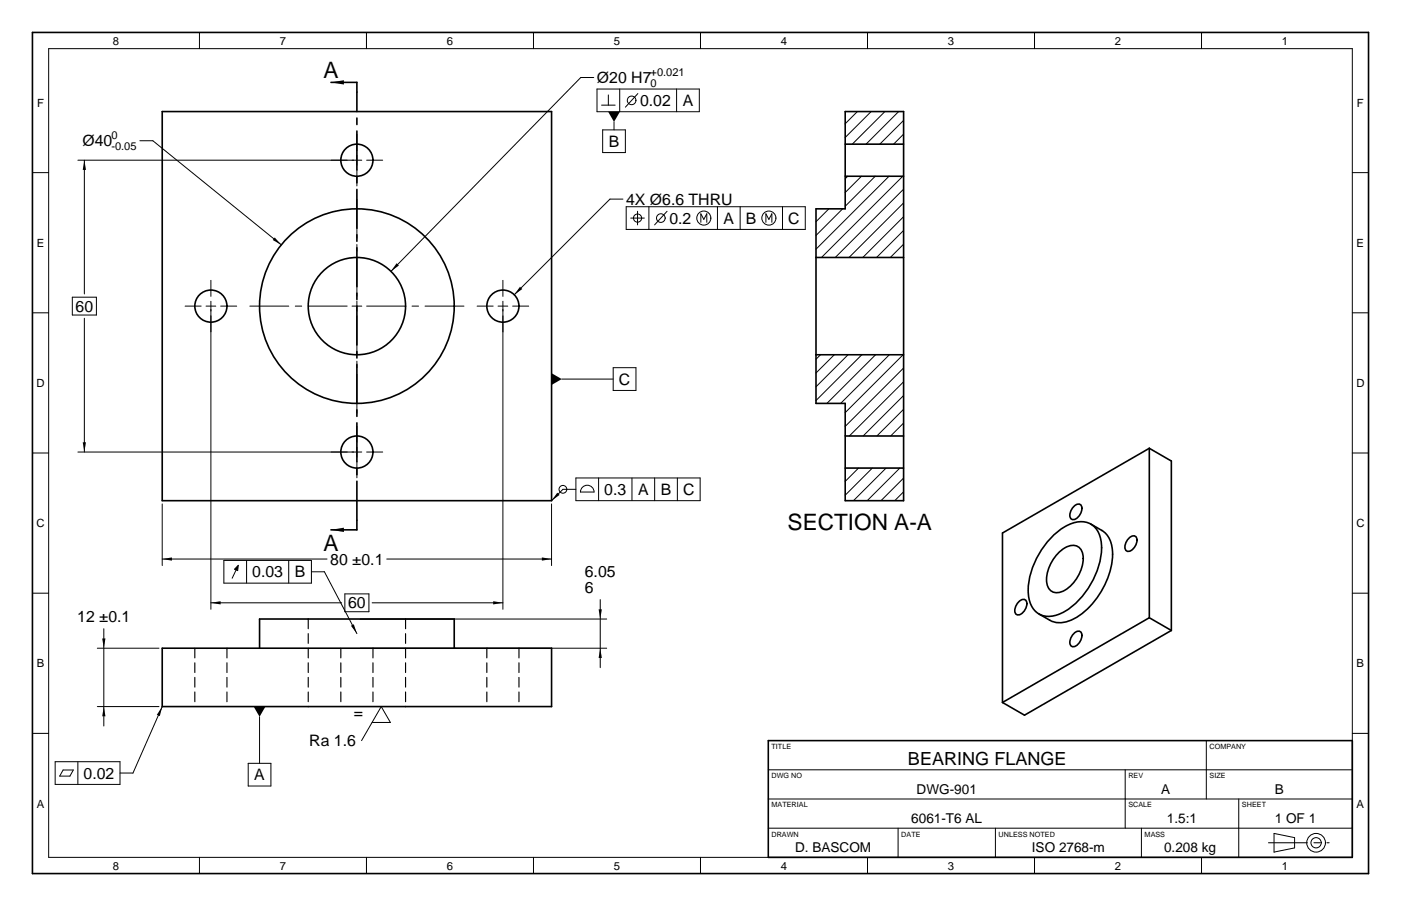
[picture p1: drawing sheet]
<svg xmlns="http://www.w3.org/2000/svg" width="432mm" height="279mm" viewBox="0 0 432 279" stroke-linecap="round" stroke-linejoin="round" font-family="sans-serif">
<g fill="none" stroke="#000" stroke-width=".5">
<path d="M10 10h411.8v259.4h-411.8zM50 34.4h120v120h-120zM102 25.4h8v3M260.5 34.4h18v120h-18v-30h-9v-60h9zM260.5 44.5h18M260.5 54.4h18M251.5 79.4h27M251.5 109.4h27M260.5 134.5h18M354.2 138.3l-45.2 26.1v52.2M354.2 138.3l6.8 3.9v52.2M354.2 138.3v52.2"/>
<path d="M260.5 144.4h18M330.8 156.4l.4-.4a1.3 1.3 0 0 1 1.7-.4 1.3 1.3 0 0 1 .5 1.7 3.5 3.5 0 0 1-2.7 3 1.59 1.59 0 0 1-.8-2.4zM110 160.4v3h-8M324.6 165.1a12.3 12.3 0 0 1 9.7-4.1 6.5 6.5 0 0 1 5.1 6.5 24.2 24.2 0 0 1-12.5 21.7 6.4 6.4 0 0 1-8.9-2.1 15.2 15.2 0 0 1 .4-12.6l1.4-2.9 1.7-2.8zM326.6 170.2a5.2 5.2 0 0 1 5.6-1.6 5.6 5.6 0 0 1 1.1 6.7 11.1 11.1 0 0 1-6.9 7.4 3.3 3.3 0 0 1-3.9-4 12.6 12.6 0 0 1 4.1-8.5zM336.2 161.6a11.3 11.3 0 0 1 5.2 3.7 13 13 0 0 1 .8 10.7 24.6 24.6 0 0 1-11.7 15.1 7.6 7.6 0 0 1-6.9 .2l-3.4-2M347.7 166.2l.4-.4a1.3 1.3 0 0 1 1.8-.4 1.3 1.3 0 0 1 .5 1.7 3.5 3.5 0 0 1-2.8 2.9 1.59 1.59 0 0 1-.7-2.3zM50 199.9h120v18h-120zM80 199.9v-9h60v9M313.8 185.8l.4-.4a1.3 1.3 0 0 1 1.8-.4 1.3 1.3 0 0 1 .4 1.7 3.5 3.5 0 0 1-2.7 2.9 1.59 1.59 0 0 1-.7-2.3zM330.8 195.6l.4-.4a1.3 1.3 0 0 1 1.7-.4 1.3 1.3 0 0 1 .5 1.7 3.5 3.5 0 0 1-2.7 2.9 1.59 1.59 0 0 1-.8-2.3zM354.2 190.5l6.8 3.9"/>
<path d="M354.2 190.5l-45.2 26.1M361 194.4l-45.2 26.2-6.8-4M236.8 228.4h180v36h-180z"/>
<circle cx="110" cy="49.4" r="5"/>
<circle cx="65" cy="94.4" r="5"/>
<circle cx="110" cy="94.4" r="30"/>
<circle cx="110" cy="94.4" r="15"/>
<circle cx="155" cy="94.4" r="5"/>
<circle cx="110" cy="139.4" r="5"/>
</g>
<path d="M60 199.9v18M69.9 199.9v18M95 190.9v27M105 199.9v18M114.9 199.9v18M125 190.9v27M150 199.9v18M159.9 199.9v18" fill="none" stroke="#000" stroke-width=".35" stroke-dasharray="3 1.5"/>
<g fill="none" stroke="#000" stroke-width=".31" stroke-dasharray="12 2 2 2">
<path d="M107 49.4h-5M110 46.4v-4.9M110 52.4v5M113 49.4h4.9M62 94.4h-5M65 91.4v-4.9M65 97.4v5M68 94.4h4.9M107 94.4h-30M110 91.4v-30M110 97.4v30M113 94.4h30"/>
<path d="M152 94.4h-5M155 91.4v-4.9M155 97.4v5M158 94.4h4.9M107 139.4h-5M110 136.4v-4.9M113 139.4h4.9M110 142.4v5M390.9 259.9h18.8"/>
</g>
<g fill="none" stroke="#000" stroke-width=".31">
<path d="M15 15h401.8v249.4h-401.8zM61.5 10v5M112.9 10v5M164.4 10v5M215.9 10v5M267.4 10v5M318.8 10v5M370.3 10v5M183 23.9h-4l-58.5 59.8M184 27.5h31.5v7h-31.5zM185.4 32.4h4.2M187.5 29.3v3.1"/>
<path d="M189.2 37.6v2.5M191 27.5v7M196.6 28.9l-3.9 4.2M208.5 27.5v7M264.2 34.4l-3.7 3.8M268.5 34.4l-8 8M272.7 34.4l-10 10.1M277 34.4l-10.1 10.1M278.5 37.1l-7.3 7.4M10 53.2h5M24 49.4h87.5M26 49.4v41.3"/>
<path d="M43.1 43.4h4l39.6 32.1M110 47.9v3M185.7 40.1h7v7h-7zM261.3 54.4l-.8 .7M265.5 54.4l-5 5M269.8 54.4l-9.3 9.2M274 54.4l-22.5 22.5M278.2 54.4l-25 25M278.5 58.3l-21.1 21.1M278.5 41.4l-3.1 3.1M416.8 53.2h5M192 61.4h-4l-29.5 29.5"/>
<path d="M193 63.8h55.2v7h-55.2zM194.4 67.3h4.2M196.5 65.2v4.2M200 63.8v7M205.6 65.2l-3.9 4.2M216 68.6v-2.7l.9 1.7 .9-1.7v2.7M221.1 63.8v7M228.1 63.8v7M236.1 68.6v-2.7l.9 1.7 .9-1.7v2.7M241.2 63.8v7M255.5 64.4l-4 4M259.7 64.4l-8.2 8.2"/>
<path d="M278.5 75.3l-4.1 4.1M278.5 71.1l-8.3 8.3M278.5 66.8l-12.6 12.6M278.5 62.6l-16.8 16.8M10 96.5h5M22.3 91.7h7.4v5.5h-7.4zM26 98.2v41.2M63.5 94.4h3M65 92.9v95M108.5 94.4h3M110 92.9v3M153.5 94.4h3"/>
<path d="M155 92.9v95M416.8 96.5h5M173.1 116.9h15.9M189 113.4h7v7h-7zM252.9 109.4l-1.4 1.4M257.1 109.4l-5.6 5.6M261.4 109.4l-9.9 9.9M265.6 109.4l-14.1 14.1M269.9 109.4l-15 15M274.1 109.4l-15 15M278.3 109.4l-17.8 17.9M278.5 117.7l-16.7 16.8"/>
<path d="M278.5 113.5l-18 18M10 139.7h5M24 139.4h87.5M110 137.9v3M278.5 130.5l-4 4M278.5 126.2l-8.2 8.3M278.5 122l-12.5 12.5M416.8 139.7h5M50 155.4v19M170 155.4v19M177.5 147.4h38.3v7h-38.3zM177.5 150.9h-4l-3.5 3.5"/>
<path d="M179.5 150.3a2.1 2.1 0 0 1 2.3-.5 2.1 2.1 0 0 1 1.3 1.9h-4.2zM184.5 147.4v7M194.8 147.4v7M201.8 147.4v7M208.8 147.4v7M264.6 144.4l-4.1 4.1M268.9 144.4l-8.4 8.3M273.1 144.4l-10.1 10M277.3 144.4l-10 10M278.5 151.7l-2.7 2.7M278.5 147.4l-7 7M50 172.4h50.8"/>
<path d="M69 172.8h27v7h-27zM72.9 175.5l-1.3 2.8M73.4 174.3l-.2 1.7-.9-.5zM76 172.8v7M89 172.8v7M96 176.3h4l10 19.1M119.2 172.4h50.8M10 182.9h5M30 199.9h19M32 193.9v30M65 185.9h40.3M106.3 183.2h7.4v5.5h-7.4z"/>
<path d="M111 199.9h76M111 190.9h76M114.7 185.9h40.3M185 184.9v21M416.8 182.9h5M30 217.9h19M50 217.9l-9 20.5h-4M10 226.2h5M17 234.9h20v7h-20zM19.4 237.5h3.2l-1.1 1.8h-3.1zM24 234.9v7M76.5 235.4h7v7h-7z"/>
<path d="M80 221.1v14.3M114.7 222.8h5.6l-2.8-4.9-6.1 10.5M236.8 237.4h180M346.8 237.4v18M371.8 228.4v18M416.8 226.2h5M236.8 246.4h180M236.8 255.4h180M276.8 255.4v9M306.8 255.4v9M351.8 255.4v9M381.8 246.4v18"/>
<path d="M392.7 257l6.3 1.3v3.2l-6.3 1.3zM61.5 264.4v5M112.9 264.4v5M164.4 264.4v5M215.9 264.4v5M267.4 264.4v5M318.8 264.4v5M370.3 264.4v5"/>
<circle cx="194.7" cy="31" r="1.33"/>
<circle cx="196.5" cy="67.3" r="1.26"/>
<circle cx="203.7" cy="67.3" r="1.33"/>
<circle cx="216.9" cy="67.3" r="2.17"/>
<circle cx="237" cy="67.3" r="2.17"/>
<circle cx="173.5" cy="150.9" r="1.2"/>
<circle cx="405.6" cy="259.9" r="2.88"/>
<circle cx="405.6" cy="259.9" r="1.58"/>
</g>
<path d="M110 160.4v-132" fill="none" stroke="#000" stroke-width=".5" stroke-dasharray="12 2 2 2"/>
<g fill="#000">
<path d="M102 25.4l4-.7v1.4zM187.4 34.5h3.7l-1.9 3.1zM26 49.4l.5 3h-1zM84.7 73.2l2 2.3-2.6-1.5zM122.2 81.2l.7 .7-2.4 1.8zM160.3 88.4l.7 .7-2.5 1.8zM170 115.1l3.1 1.8-3.1 1.8zM25.5 136.4h1l-.5 3zM171.8 151.9l.7 .7-2.5 1.8zM50 172.4l3-.5v1zM73.4 174.3l-.2 1.7-.9-.5zM102 163.4l4-.7v1.4z"/>
<path d="M167 171.9l3 .5-3 .5zM31.5 196.9h1l-.5 3zM65 185.9l3-.5v1zM108.2 193l.8-.5 1 2.9zM152 185.4l3 .5-3 .5zM185 199.9l.5 3h-1zM184.5 187.9h1l-.5 3zM32 217.9l.5 3h-1zM50 217.9l-.8 2.9-.9-.4zM78.2 217.9h3.6l-1.8 3.2z"/>
</g>
<g font-size="7">
<text x="99.7" y="23.9">A</text>
<text x="242.7" y="163.4">SECTION A-A</text>
<text x="99.7" y="169.9">A</text>
</g>
<text font-size="5.6" x="279.8" y="235.8">BEARING FLANGE</text>
<g font-size="4.9">
<text x="184" y="25.7">Ø20 H7</text>
<text x="197.3" y="32.7">0.02</text>
<text x="210.4" y="32.7">A</text>
<text x="25.4" y="45.2">Ø40</text>
<text x="187.6" y="45.3">B</text>
<text x="193" y="63.2">4X Ø6.6 THRU</text>
<text x="206.3" y="69">0.2</text>
<text x="223" y="69">A</text>
<text x="229.9" y="69">B</text>
<text x="242.9" y="69">C</text>
<text x="23.3" y="96.2">60</text>
<text x="190.7" y="118.7">C</text>
<text x="186.2" y="152.7">0.3</text>
<text x="196.6" y="152.7">A</text>
<text x="203.6" y="152.7">B</text>
<text x="210.5" y="152.7">C</text>
<text x="77.7" y="178.1">0.03</text>
<text x="90.9" y="178.1">B</text>
<text x="101.8" y="174.2">80 ±0.1</text>
<text x="180.3" y="177.9">6.05</text>
<text x="180.3" y="182.9">6</text>
<text x="23.8" y="191.9">12 ±0.1</text>
<text x="107.3" y="187.7">60</text>
<text x="109.1" y="221.4">=</text>
<text x="95.3" y="230.2">Ra 1.6</text>
<text x="25.7" y="240.2">0.02</text>
<text x="78.4" y="240.7">A</text>
</g>
<g font-size="4.2">
<text x="282.5" y="244.8">DWG-901</text>
<text x="357.9" y="244.8">A</text>
<text x="392.9" y="244.8">B</text>
<text x="280.9" y="253.8">6061-T6 AL</text>
<text x="359.6" y="253.8">1.5:1</text>
<text x="392.9" y="253.8">1 OF 1</text>
<text x="245.1" y="262.8">D. BASCOM</text>
<text x="318" y="262.8">ISO 2768-m</text>
<text x="358.8" y="262.8">0.208 kg</text>
</g>
<g font-size="3.5">
<text x="34.8" y="13.8">8</text>
<text x="86.2" y="13.8">7</text>
<text x="137.7" y="13.8">6</text>
<text x="189.2" y="13.8">5</text>
<text x="240.7" y="13.8">4</text>
<text x="292.1" y="13.8">3</text>
<text x="343.6" y="13.8">2</text>
<text x="395.1" y="13.8">1</text>
<text x="11.4" y="32.9">F</text>
<text x="418.2" y="32.9">F</text>
<text x="11.3" y="76.1">E</text>
<text x="418.1" y="76.1">E</text>
<text x="11.2" y="119.3">D</text>
<text x="418" y="119.3">D</text>
<text x="11.2" y="162.6">C</text>
<text x="418" y="162.6">C</text>
<text x="11.3" y="205.8">B</text>
<text x="418.1" y="205.8">B</text>
<text x="11.3" y="249">A</text>
<text x="418.1" y="249">A</text>
<text x="34.8" y="268.2">8</text>
<text x="86.2" y="268.2">7</text>
<text x="137.7" y="268.2">6</text>
<text x="189.2" y="268.2">5</text>
<text x="240.7" y="268.2">4</text>
<text x="292.1" y="268.2">3</text>
<text x="343.6" y="268.2">2</text>
<text x="395.1" y="268.2">1</text>
</g>
<g font-size="3.4">
<text x="200.5" y="23.4">+0.021</text>
<text x="200.5" y="26.9">0</text>
<text x="34.3" y="42.9">0</text>
<text x="34.3" y="46.4">-0.05</text>
</g>
<g font-size="2.2">
<text x="237.8" y="231">TITLE</text>
<text x="372.8" y="231">COMPANY</text>
<text x="237.8" y="240">DWG NO</text>
<text x="347.8" y="240">REV</text>
<text x="372.8" y="240">SIZE</text>
<text x="237.8" y="249">MATERIAL</text>
<text x="347.8" y="249">SCALE</text>
<text x="382.8" y="249">SHEET</text>
<text x="237.8" y="258">DRAWN</text>
<text x="277.8" y="258">DATE</text>
<text x="307.8" y="258">UNLESS NOTED</text>
<text x="352.8" y="258">MASS</text>
</g>
</svg>
